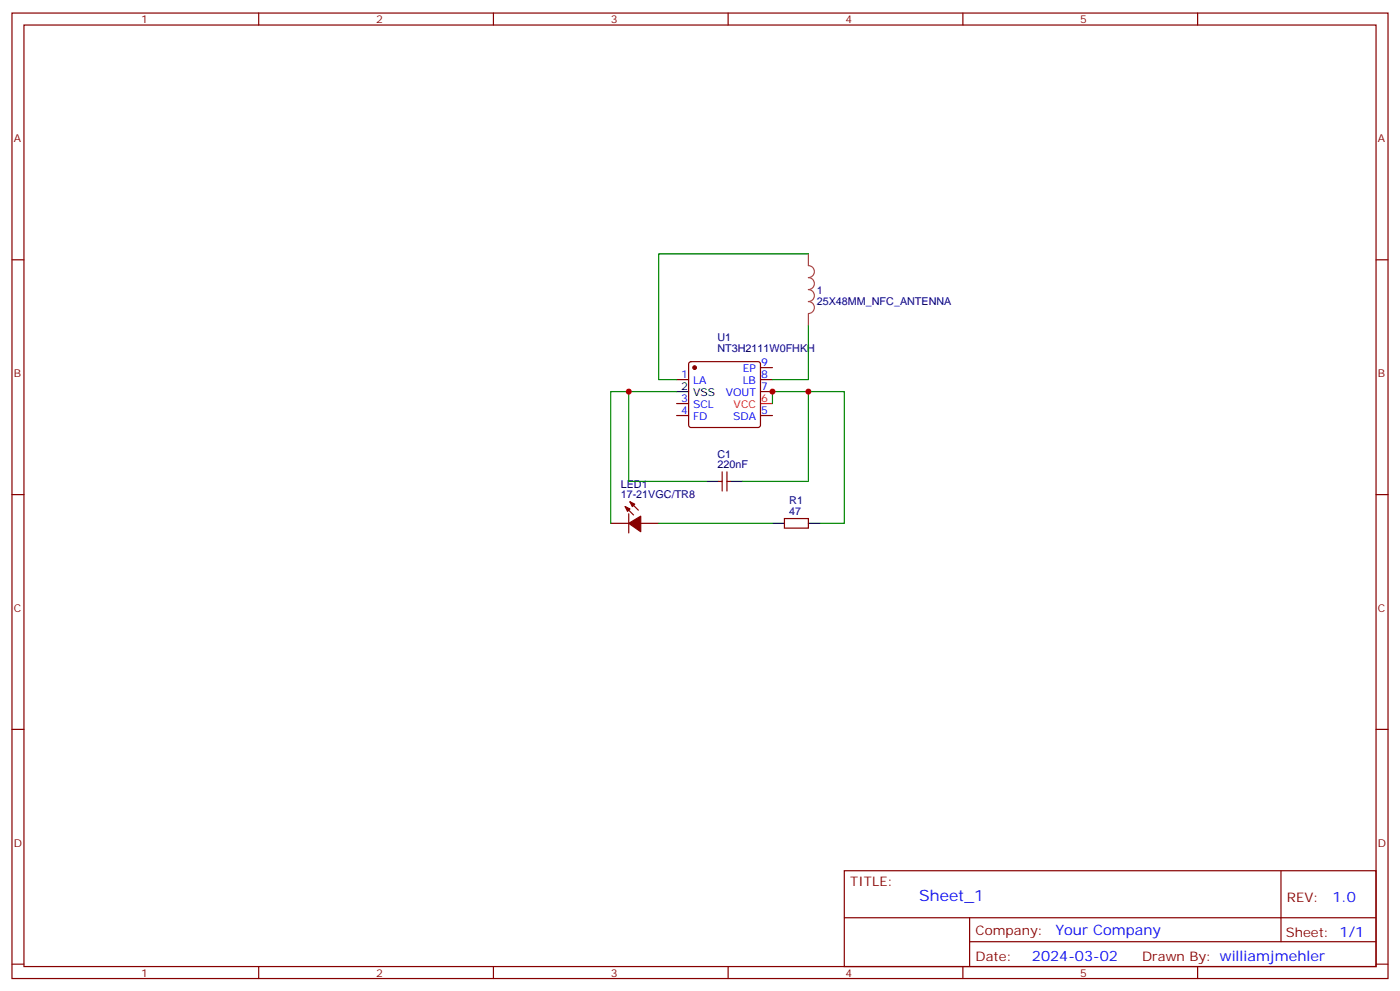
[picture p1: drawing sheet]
<svg xmlns="http://www.w3.org/2000/svg" width="412mm" height="292mm" viewBox="0 0 412 292" stroke-linecap="round" stroke-linejoin="round" font-family="sans-serif">
<g fill="none" stroke="#870000" stroke-width=".35">
<path d="M3.5 3.8h405.4v284.4h-405.4zM7.1 7.4h398.2v277.3h-398.2zM76.2 3.8v3.6M145.3 3.8v3.6M214.5 3.8v3.6M283.6 3.8v3.6M352.8 3.8v3.6M3.5 76.5h3.6M405.3 76.5h3.6M199.3 111.8h3.5M199.3 118.9h3.5M203.1 106.7l.5-.2h19.7l.5 .2 .2 .5v18l-.2 .5-.5 .2h-19.7l-.5-.2-.3-.5v-18z"/>
<path d="M224 108.3h3.5M224 111.8h3.5M224 115.3h3.5M199.3 122.4h3.5M212.7 139v5.6M214.1 139v5.6M224 122.4h3.5M3.5 145.7h3.6M179.9 154.1h5.3M184.1 149.2l2.5 2.5M185.2 151.3v5.7M185.6 147.8l2.4 2.4"/>
<path d="M188.7 154.1h5.3M211.7 141.8h1M214.1 141.8h1.1M231.1 152.7h7v2.8h-7zM405.3 145.7h3.6M3.5 214.8h3.6M405.3 214.8h3.6M248.7 256.4h156.6v28.3h-156.6zM377.3 256.5v20.8M248.7 270.3h156.5M285.6 277.3h119.6M285.6 270.3v14.1"/>
<path d="M3.5 284h3.6M76.2 284.7v3.5M145.3 284.7v3.5M214.5 284.7v3.5M283.6 284.7v3.5M352.8 284.7v3.5M405.3 284h3.6"/>
</g>
<path d="M224 118.9h3.5" fill="none" stroke="#f00" stroke-width=".35"/>
<path d="M199.3 115.3h3.5M208.1 141.8h3.6M215.2 141.8h3.5M227.5 154.1h3.6M238.1 154.1h3.6" fill="none" stroke="#000" stroke-width=".35"/>
<g fill="#870000" stroke="#870000" stroke-width=".35">
<path d="M185.6 147.8l1.4 .7-.7 .7z"/>
<path d="M184.1 149.2l1.5 .7-.7 .7z"/>
<path d="M185.2 154.1l3.5-2.1v4.6z"/>
<circle cx="204.6" cy="108.3" r=".53"/>
</g>
<path d="M238.1 74.8v3.4a1.76 1.76 0 0 1 1.8 1.8 1.76 1.76 0 0 1-1.8 1.8 1.76 1.76 0 0 1 1.8 1.7 1.76 1.76 0 0 1-1.8 1.8 1.76 1.76 0 0 1 1.8 1.7 1.76 1.76 0 0 1-1.8 1.8 1.76 1.76 0 0 1 1.8 1.8 1.76 1.76 0 0 1-1.8 1.7M238.1 92.4v3.5" fill="none" stroke="#a64a4a" stroke-width=".35"/>
<path d="M238.1 74.8h-44.1v37h5.3M238.1 95.9v15.9h-10.6M185.2 115.3h-5.3v38.8M199.3 115.3h-14.1v26.5h22.9M227.5 118.9v-3.6h10.6v26.5h-19.4M238.1 115.3h10.6v38.8h-7M194 154.1h33.5" fill="none" stroke="#008700" stroke-width=".35"/>
<g fill="#c00">
<circle cx="227.5" cy="115.3" r=".88"/>
<circle cx="185.2" cy="115.3" r=".88"/>
<circle cx="238.1" cy="115.3" r=".88"/>
</g>
<text font-size="4.6" fill="#00f" x="270.8" y="265.5">Sheet_1</text>
<g font-size="4.2" fill="#00f">
<text x="392.5" y="265.7">1.0</text>
<text x="310.9" y="275.3">Your Company</text>
<text x="304" y="283.1">2024-03-02</text>
</g>
<g font-size="3.9" fill="#800">
<text x="250.5" y="261">TITLE:</text>
<text x="379.1" y="265.7">REV:</text>
<text x="287.4" y="275.2">Company:</text>
<text x="378.7" y="275.8">Sheet: 1/1</text>
<text x="287.4" y="282.9">Date:</text>
<text x="336.4" y="283">Drawn By: williamjmehler</text>
</g>
<g font-size="3.2" fill="#800">
<text x="41.6" y="6.8">1</text>
<text x="110.8" y="6.8">2</text>
<text x="179.9" y="6.8">3</text>
<text x="249.1" y="6.8">4</text>
<text x="318.2" y="6.8">5</text>
<text x="4.1" y="41.9">A</text>
<text x="405.9" y="41.9">A</text>
<text x="4.1" y="111.1">B</text>
<text x="405.9" y="111.1">B</text>
<text x="4.1" y="180.2">C</text>
<text x="405.9" y="180.2">C</text>
<text x="4.1" y="249.4">D</text>
<text x="405.9" y="249.4">D</text>
<text x="41.6" y="287.7">1</text>
<text x="110.8" y="287.7">2</text>
<text x="179.9" y="287.7">3</text>
<text x="249.1" y="287.7">4</text>
<text x="318.2" y="287.7">5</text>
</g>
<g font-size="3.2" fill="#000080">
<text x="240.6" y="89.7">25X48MM_NFC_ANTENNA</text>
<text x="240.6" y="86.6">1</text>
<text x="211.3" y="100.4">U1</text>
<text x="211.3" y="103.6">NT3H2111W0FHKH</text>
<text x="211.3" y="137.9">220nF</text>
<text x="211.3" y="134.8">C1</text>
<text x="182.9" y="143.6">LED1</text>
<text x="182.9" y="146.7">17-21VGC/TR8</text>
<text x="232.5" y="148.5">R1</text>
<text x="232.5" y="151.7">47</text>
</g>
<g font-size="3.2" fill="#00f">
<text x="224.2" y="107.9">9</text>
<text x="200.7" y="111.4">1</text>
<text x="204.2" y="113.2">LA</text>
<text x="218.8" y="113.2">LB</text>
<text x="218.8" y="109.7">EP</text>
<text x="224.2" y="111.4">8</text>
<text x="200.7" y="118.5">3</text>
<text x="213.8" y="116.7">VOUT</text>
<text x="224.2" y="115">7</text>
<text x="200.7" y="122">4</text>
<text x="204.2" y="123.8">FD</text>
<text x="204.2" y="120.3">SCL</text>
<text x="215.9" y="123.8">SDA</text>
<text x="224.2" y="122">5</text>
</g>
<g font-size="3.2">
<text x="200.7" y="115">2</text>
<text x="204.2" y="116.7">VSS</text>
</g>
<g font-size="3.2" fill="#f00">
<text x="224.2" y="118.5">6</text>
<text x="216.1" y="120.3">VCC</text>
</g>
</svg>
